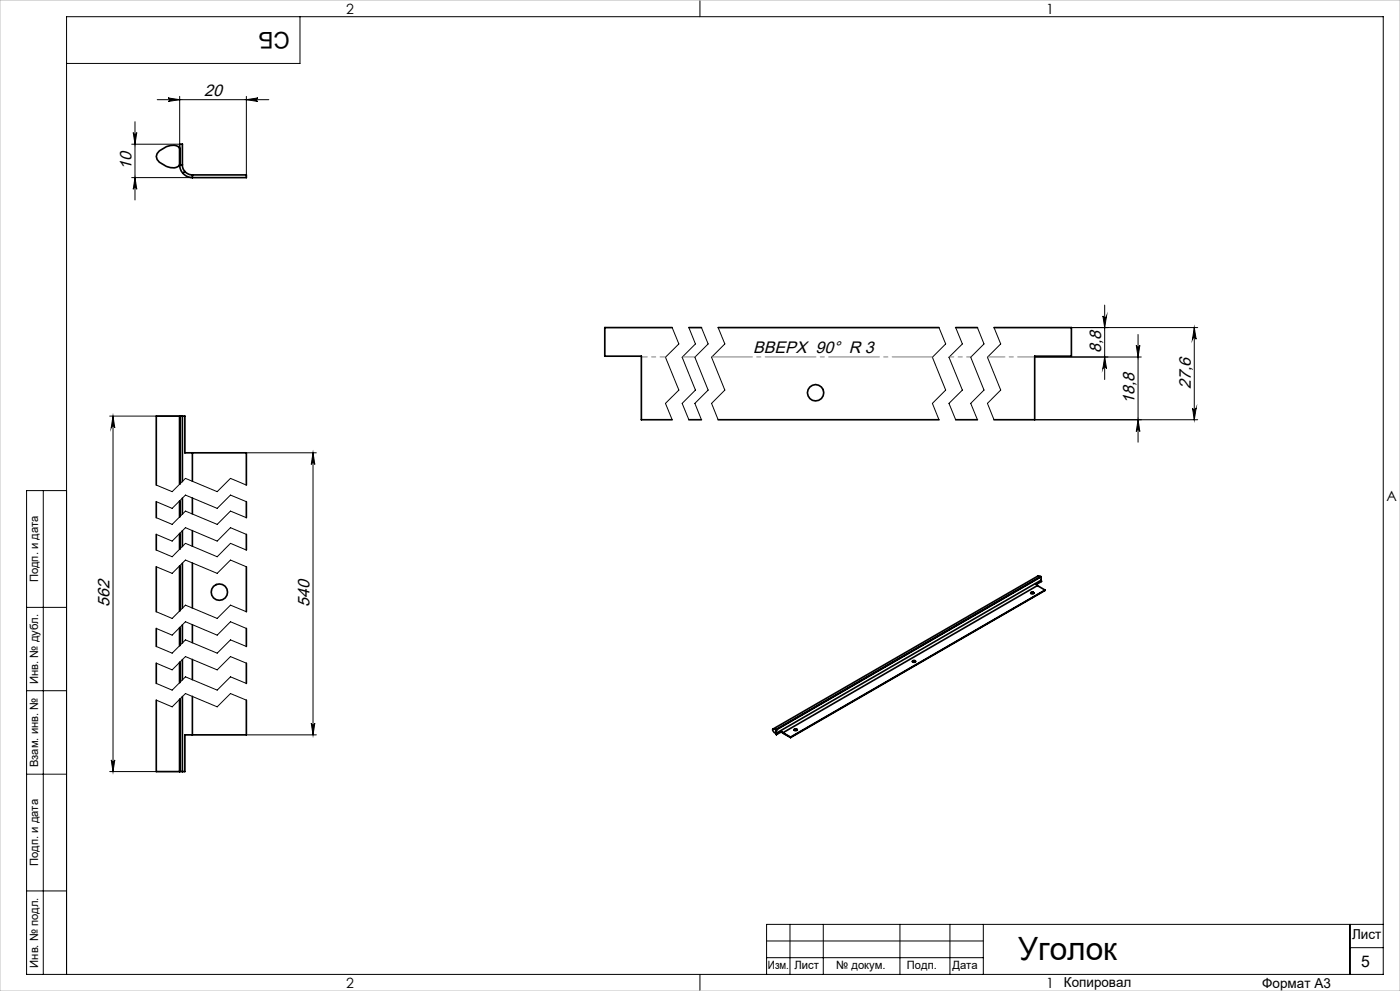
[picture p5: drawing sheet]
<svg xmlns="http://www.w3.org/2000/svg" width="420mm" height="297mm" viewBox="0 0 420 297" stroke-linecap="round" stroke-linejoin="round" font-family="sans-serif">
<g fill="none" stroke="#000" stroke-width=".3">
<path d="M90 5v14h-70M210 0v5M40 39.7a.53 .53 0 0 0 .5 .5 .53 .53 0 0 0 .5-.5l-.5 3.5zM40.5 36.5v23.4M47.2 29.9h33.4M50.4 29.3l3.5 .6-3.5 .5a.53 .53 0 0 0 .5-.5 .53 .53 0 0 0-.5-.6zM53.9 28.9v14.3h-14.4M73.9 29.9l3.5-.6a.53 .53 0 0 0-.5 .6 .53 .53 0 0 0 .5 .5zM73.9 28.9v23.5M39.5 53.2h18.2M40.5 53.2l.5 3.5a.53 .53 0 0 0-.5-.5 .53 .53 0 0 0-.5 .5zM201.6 98.2l2.1 4.9-4.1 4 4.1 9.8-4.1 4 2 4.9"/>
<path d="M206.7 98.2l1.9 4.9-4 4 4 9.8-4 4 2.1 4.9M210.4 98.2l2 4.9-3.9 4 3.9 9.8-3.9 4 1.9 4.9M215.4 98.2l2.1 4.9-4 4 4 9.8-4 4 1.9 4.9M281.7 98.2l2 4.9-4 4 4 9.8-4 4 2 4.9M286.7 98.2l2 4.9-4 4 4 9.8-4 4 2 4.9M293.2 98.2l2 4.9-4 4 4 9.8-4 4 2 4.9M298.2 98.2l2 4.9-4 4 4 9.8-4 4 2 4.9M321.4 98.2h37.9M330.9 94.7a.55 .55 0 0 0 .5 .5 .55 .55 0 0 0 .6-.5l-.6 3.5zM331.4 91.4v22.3M358.3 98.2l.5 3.5a.55 .55 0 0 0-.5-.5 .55 .55 0 0 0-.5 .5zM358.3 98.2v27.6"/>
<path d="M310.4 107h32M331.4 107l.6 3.5a.55 .55 0 0 0-.6-.5 .55 .55 0 0 0-.5 .5zM340.9 103.5a.53 .53 0 0 0 .5 .5 .53 .53 0 0 0 .5-.5l-.5 3.5zM341.4 100.3v32.2M32.9 124.7h21M33.9 124.7l.5 3.5a.53 .53 0 0 0-.5-.5 .53 .53 0 0 0-.5 .5zM33.9 124.7v106.5M73.9 135.7h21M93.9 135.7v84.5M93.9 135.7l.5 3.5a.53 .53 0 0 0-.5-.5 .53 .53 0 0 0-.5 .5zM310.4 125.8h48.9M341.4 125.8l.5 3.5a.53 .53 0 0 0-.5-.5 .53 .53 0 0 0-.5 .5z"/>
<path d="M357.8 122.3a.55 .55 0 0 0 .5 .5 .55 .55 0 0 0 .5-.5l-.5 3.5zM13 147v145M20 147h-12v145h407v-287h-395v287M46.9 155.1l4.7 2.1 4-4 9.6 4 3.9-4 4.8 1.9M46.9 150.4l4.7 2 4-4 9.6 4 3.9-4 4.8 2M46.9 145.4l4.7 2 4-4 9.6 4 3.9-4 4.8 2M46.9 160.2l4.7 2 4-4.1 9.6 4.1 3.9-4.1 4.8 2.1M46.9 169.9l4.7 1.9 4-4 9.6 4 3.9-4 4.8 2.1M46.9 164.8l4.7 2.1 4-4.1 9.6 4.1 3.9-4.1 4.8 2M8 182h12M46.9 198.8l4.7 2 4-4 9.6 4 3.9-4 4.8 2M46.9 193.7l4.7 2.1 4-4 9.6 4 3.9-4 4.8 1.9"/>
<path d="M46.9 188.3l4.7 2.1 4-4.1 9.6 4.1 3.9-4.1 4.8 2M46.9 183.3l4.7 2 4-3.9 9.6 3.9 3.9-3.9 4.8 1.9M8 207h12M46.9 209.8l4.7 2 4-3.9 9.6 3.9 3.9-3.9 4.8 1.9M46.9 204.8l4.7 2 4-4 9.6 4 3.9-4 4.8 2M93.4 216.7a.53 .53 0 0 0 .5 .5 .53 .53 0 0 0 .5-.5l-.5 3.5zM8 232h12M32.9 231.2h21M33.4 227.7a.53 .53 0 0 0 .5 .5 .53 .53 0 0 0 .5-.5l-.5 3.5zM73.9 220.2h21M8 267h12M237 277v15"/>
<path d="M247 277v15M270 277v15M285 277v15M295 277v15M405 277v15M415 277h-185v15M210 292v5M230 282h65M230 287h65M405 284h10"/>
</g>
<path d="M192.4 107h7.4" fill="none" stroke="#808080" stroke-width=".3" stroke-dasharray="15.2 1.3 1.3 1.3" stroke-dashoffset="13.5"/>
<path d="M204.8 107h3.8" fill="none" stroke="#808080" stroke-width=".3" stroke-dasharray="15.2 1.3 1.3 1.3"/>
<path d="M213.6 107h66.2" fill="none" stroke="#808080" stroke-width=".3" stroke-dasharray="15.2 1.3 1.3 1.3" stroke-dashoffset="3.1"/>
<path d="M284.8 107h6.5" fill="none" stroke="#808080" stroke-width=".3" stroke-dasharray="15.2 1.3 1.3 1.3" stroke-dashoffset="13.9"/>
<path d="M296.3 107h14.1" fill="none" stroke="#808080" stroke-width=".3" stroke-dasharray="15.2 1.3 1.3 1.3" stroke-dashoffset="10.1"/>
<path d="M0 0h420v297h-420z" fill="none" stroke="#c0c0c0" stroke-width=".3"/>
<g fill="#000">
<path d="M50.4 29.3l3.5 .6-3.5 .5a.53 .53 0 0 0 .5-.5 .53 .53 0 0 0-.5-.6zM73.9 29.9l3.5-.6a.53 .53 0 0 0-.5 .6 .53 .53 0 0 0 .5 .5z"/>
<path d="M40.5 53.2l.5 3.5a.53 .53 0 0 0-.5-.5 .53 .53 0 0 0-.5 .5zM40 39.7a.53 .53 0 0 0 .5 .5 .53 .53 0 0 0 .5-.5l-.5 3.5zM33.4 227.7a.53 .53 0 0 0 .5 .5 .53 .53 0 0 0 .5-.5l-.5 3.5zM33.9 124.7l.5 3.5a.53 .53 0 0 0-.5-.5 .53 .53 0 0 0-.5 .5zM357.8 122.3a.55 .55 0 0 0 .5 .5 .55 .55 0 0 0 .5-.5l-.5 3.5zM358.3 98.2l.5 3.5a.55 .55 0 0 0-.5-.5 .55 .55 0 0 0-.5 .5zM331.4 107l.6 3.5a.55 .55 0 0 0-.6-.5 .55 .55 0 0 0-.5 .5zM330.9 94.7a.55 .55 0 0 0 .5 .5 .55 .55 0 0 0 .6-.5l-.6 3.5z"/>
<path d="M340.9 103.5a.53 .53 0 0 0 .5 .5 .53 .53 0 0 0 .5-.5l-.5 3.5zM341.4 125.8l.5 3.5a.53 .53 0 0 0-.5-.5 .53 .53 0 0 0-.5 .5z"/>
<path d="M93.4 216.7a.53 .53 0 0 0 .5 .5 .53 .53 0 0 0 .5-.5l-.5 3.5zM93.9 135.7l.5 3.5a.53 .53 0 0 0-.5-.5 .53 .53 0 0 0-.5 .5z"/>
</g>
<g fill="none" stroke="#000" stroke-width=".5">
<path d="M53.9 49.4a3.8 3.8 0 0 0 1 2.5M53.9 44.4a2.55 2.55 0 0 0-2.8-.8 4.6 4.6 0 0 0-4.2 3.3 4.6 4.6 0 0 0 4.2 3.3 2.55 2.55 0 0 0 2.8-.8M53.9 49.4h.8M53.9 49.4v-6.2h.8v6.2M54.7 49.4l.2 1.1 .6 .9M54.9 51.9a3.8 3.8 0 0 0 2.8 1.3M55.5 51.4a3.2 3.2 0 0 0 2.2 1M55.5 51.4l-.6 .5M57.7 52.4v.8M57.7 52.4h16.2v.8h-16.2M201.6 98.2h-20.2v8.5h11v19.1h9.2M206.7 98.2h3.7"/>
<path d="M215.4 98.2h66.3M286.7 98.2h6.5M298.2 98.2h23.2v8.5h-11v19.1h-12.2M53.9 124.7h-7v20.7M53.9 124.7v20.4M53.9 124.7h.8M54.7 124.7h.8v11h2.2M54.7 124.7v19.6M57.7 135.7v8.5M57.7 135.7h16.2v9.7M206.7 125.8h3.7M215.4 125.8h66.3"/>
<path d="M286.7 125.8h6.5M46.9 150.4v4.7M53.9 150.1v4.8M53.9 159.9v4.7M54.7 149.3v4.8M54.7 159.1v4.7M57.7 149.2v4.8M57.7 159v4.7M73.9 150.4v4.7M46.9 160.2v4.6M46.9 169.9v13.4M53.9 169.6v13.5"/>
<path d="M54.7 168.8v13.5M57.7 168.7v13.5M73.9 160.2v4.6M73.9 169.9v13.4M309.2 177.8l.3-.2 .7 .2M309.2 177.6a.47 .47 0 0 1 .6-.2 .47 .47 0 0 1 .3 .4 .49 .49 0 0 1-.5 .2 .49 .49 0 0 1-.4-.4zM311.2 175.5l-76.3 44.1M311.2 175.5l2.3 1.3M312.2 172.9l-.8-.3-79.5 45.9M312.3 173.9l.2 .4-1.6 .9 .3 .3M312.3 172.9l-79.4 45.9M312.3 172.9l-79.5 45.8"/>
<path d="M312.3 173.9l-79.4 45.8M312.3 172.9v1M313.5 176.8l-76.3 44.1M313.5 176.8l-76.3 44.2M46.9 188.3v5.4M46.9 198.8v6M53.9 188.1v5.4M53.9 198.5v6.1M54.7 187.3v5.4M54.7 197.7v6.1M57.7 187.2v5.4M57.7 197.6v6.1"/>
<path d="M73.9 188.3v5.4M73.9 198.8v6M273.7 198.3a.58 .58 0 0 1 1 0M273.9 198l.7 .1a.4 .4 0 0 1-.4 .4 .4 .4 0 0 1-.3-.5zM46.9 209.8v21.4h7M53.9 209.6v21.6M54.7 208.8v22.4M57.7 208.7v11.5M73.9 209.8v10.4h-16.2M232.7 219.7h.1M232.8 219.7l.2 .4M232.8 219.7h.1"/>
<path d="M232.8 218.9h.1M232.8 218.9a.49 .49 0 0 0-.5-.4 .49 .49 0 0 0-.5 .4l.4 .6 .6 .2M232.8 218.7l.1 .1M232.8 218.7v1M232.9 219.7l.1 .4M232.9 218.8v.9M234.5 219.3l.4 .4M234.9 219.6l-.3-.4-1.6 .9M234.9 219.6l2.3 1.3M234.9 219.7l2.3 1.3M234.9 219.6v.1M238.2 218.8l.5-.3 .5 .3"/>
<path d="M238.3 218.5l.8 .1a.41 .41 0 0 1-.4 .4 .41 .41 0 0 1-.4-.5zM53.9 231.2h.8M57.7 220.2h-2.2v11h-.8M237.2 220.9v.1"/>
<circle cx="244.7" cy="117.7" r="2.45"/>
<circle cx="65.8" cy="177.5" r="2.46"/>
</g>
<text font-size="9.6" x="305.4" y="287.8">Уголок</text>
<text font-size="6.9" x="86.9" y="9.4" transform="rotate(-180 86.9 9.4)">СБ</text>
<g font-size="5">
<text x="61.3" y="28.8">20</text>
<text x="39.4" y="50.9" transform="rotate(-90 39.4 50.9)">10</text>
<text x="226" y="105.9">ВВЕРХ 90° R 3</text>
<text x="330.4" y="105.9" transform="rotate(-90 330.4 105.9)">8,8</text>
<text x="357.2" y="116.6" transform="rotate(-90 357.2 116.6)">27,6</text>
<text x="340.4" y="121.1" transform="rotate(-90 340.4 121.1)">18,8</text>
<text x="32.8" y="182" transform="rotate(-90 32.8 182)">562</text>
<text x="92.8" y="182" transform="rotate(-90 92.8 182)">540</text>
</g>
<text font-size="4.8" x="408.3" y="289.7">5</text>
<g font-size="4.2">
<text x="103.8" y="4.2">2</text>
<text x="313.8" y="4.2">1</text>
<text x="415.9" y="150.2">A</text>
<text x="103.8" y="296.2">2</text>
<text x="313.8" y="296.2">1</text>
</g>
<g font-size="4.1">
<text x="405.6" y="281.5">Лист</text>
<text x="319.2" y="295.9">Копировал</text>
<text x="378.7" y="296">Формат А3</text>
</g>
<g font-size="3.4">
<text x="11.4" y="174.5" transform="rotate(-90 11.4 174.5)">Подп. и дата</text>
<text x="11.4" y="205" transform="rotate(-90 11.4 205)">Инв. № дубл.</text>
<text x="11.4" y="229.9" transform="rotate(-90 11.4 229.9)">Взам. инв. №</text>
<text x="11.4" y="259.5" transform="rotate(-90 11.4 259.5)">Подп. и дата</text>
<text x="11.4" y="290" transform="rotate(-90 11.4 290)">Инв. № подл.</text>
<text x="230.4" y="290.4">Изм.</text>
<text x="238.3" y="290.4">Лист</text>
<text x="250.9" y="290.4">№ докум.</text>
<text x="272.1" y="290.4">Подп.</text>
<text x="285.7" y="290.5">Дата</text>
</g>
</svg>
